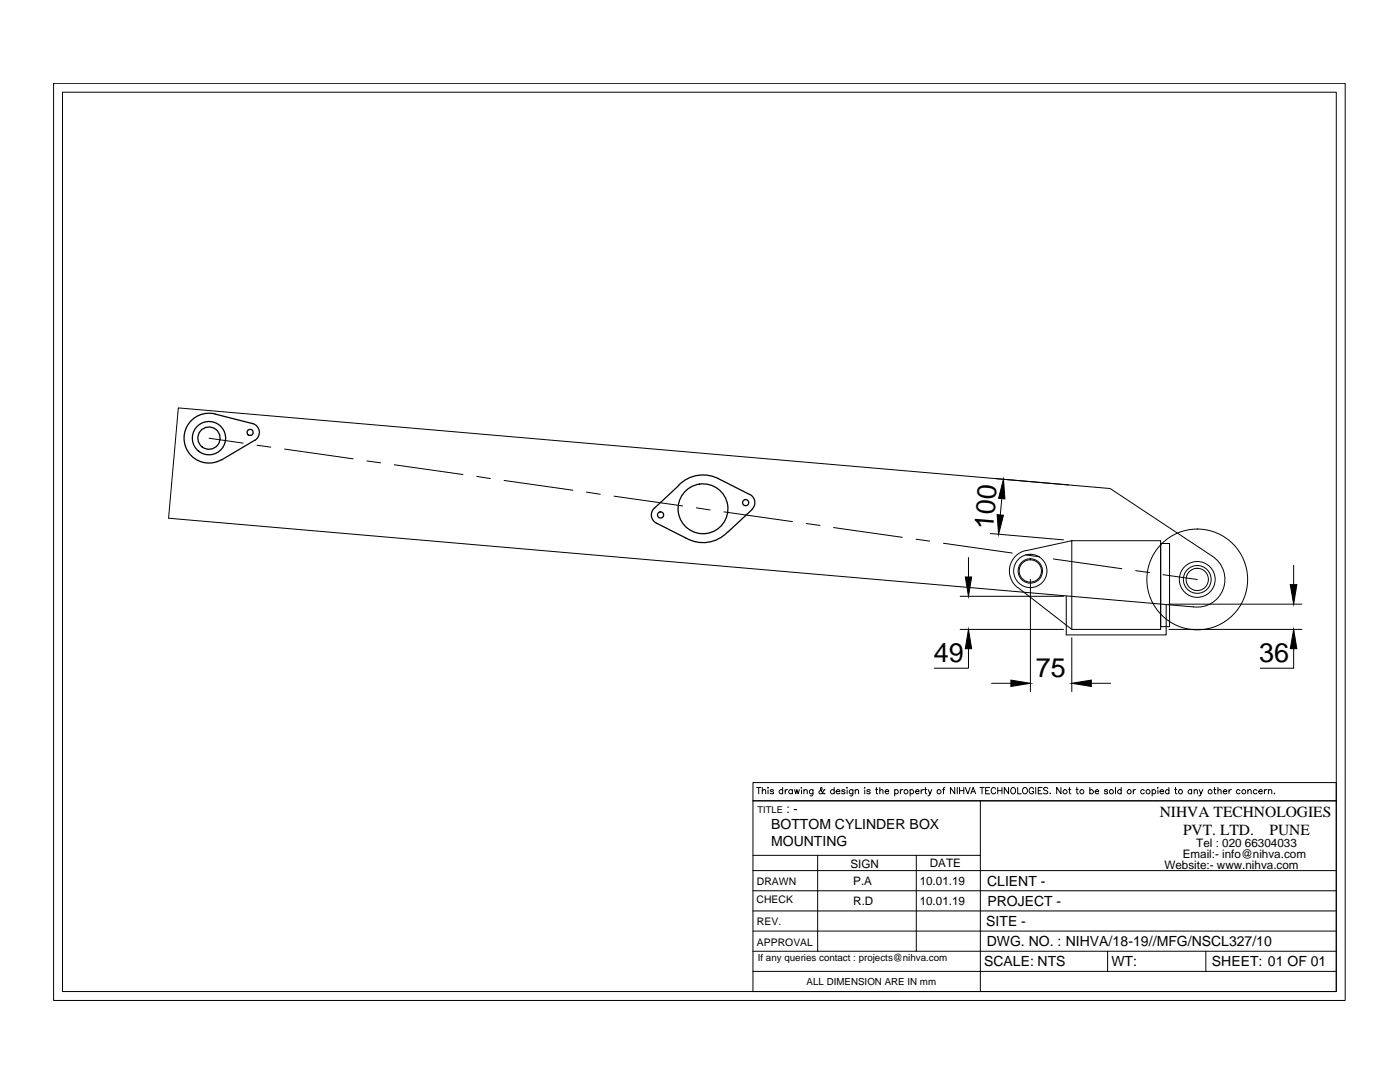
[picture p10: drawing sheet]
<svg xmlns="http://www.w3.org/2000/svg" width="279mm" height="216mm" viewBox="0 0 279 216" stroke-linecap="round" stroke-linejoin="round" font-family="sans-serif">
<!-- layer: 0 -->
<g fill="none" stroke="#000" stroke-width=".2">
<path d="M10.7 16.6h257.8v183h-257.8zM12.5 18.4h254.2v179.5h-254.2zM41.7 87.4l6.8 1M51.3 88.8l2.7 .4M56.8 89.6l13.7 2M73.2 92l2.8 .4M78.7 92.7l13.7 2M95.2 95.1l2.7 .4M100.6 95.9l13.7 1.9M117 98.2l2.8 .4M122.5 99l13.7 2M198.6 95.5l14.6 1.3"/>
<path d="M199.9 99.5l-.3 3.3M139 101.3l2.7 .5M144.5 102.1l13.6 2M160.9 104.5l2.7 .3M166.4 105.3l13.7 1.9M182.8 107.6l2.7 .4M188.3 108.4l13.7 1.9M191.6 119h20.6M193.3 111.2v3.9M197.6 106.5l14.6 1.2M203.1 117.2l10.8 8.4M204.7 110.7l2.8 .4"/>
<path d="M204.7 109.9a4.2 4.2 0 0 0-3.1 3.1 4.2 4.2 0 0 0 1.5 4.2M205.6 115.6v22.4M210.2 111.5l13.7 2M212.8 118.9v7.8h19.9v-6.1M213.9 107.9h17.7v17.7h-17.7zM213.9 107.9l-9.1 2M226.6 113.9l2.8 .3M231.6 108.4h1.8v16.6h-1.8zM232.1 114.7l6.9 .9M242 111a5.5 5.5 0 0 1 2.1 6.6 5.5 5.5 0 0 1-5.9 3.5M242 111l-20.4-13.5-186-16.1-2 22 204.6 17.7M258.2 112.8v3.9"/>
<path d="M191.6 125.6h20.6M193.3 129.4v3.9h-6.8M197.9 136.3h3.8M213.9 127.2v10.8M217.8 136.3h3.8M233.3 125.6h26.5M233.3 120.6h26.5M258.2 129.4v3.9h-6.7M150.3 156.2h116.4v41.7h-116.4v-38.1h116.4h-116.4zM151 157.1h.8M151.4 157.1v1.3M152.1 157.8l.3-.2h.4v.8"/>
<path d="M152.1 157.1v1.3M153.3 157.1v.2zM153.3 157.6v.8M154.4 157.8a.37 .37 0 0 0-.4-.3 .37 .37 0 0 0-.3 .3l.7 .4-.1 .2h-.2l-.4-.2M156.2 157.8a.4 .4 0 0 0-.6-.1 .4 .4 0 0 0 0 .6 .4 .4 0 0 0 .6-.1M156.2 157.1v1.3M156.7 157.6v.8M157.2 157.6h-.3l-.2 .3M158.1 157.8a.4 .4 0 0 0-.5-.1 .4 .4 0 0 0 0 .6 .4 .4 0 0 0 .5-.1M158.1 157.6v.8M158.6 157.6l.2 .8 .2-.8 .3 .8 .2-.8M160 157.1v.2z"/>
<path d="M160 157.6v.8M160.4 157.8l.3-.2h.3l.1 .8M160.4 157.6v.8M162.2 157.6v.9l-.1 .3h-.4M162.2 157.8a.4 .4 0 0 0-.5-.1 .4 .4 0 0 0 0 .6 .4 .4 0 0 0 .5-.1M164.6 157.7l-.1-.1-.3 .5a.43 .43 0 0 1-.3 .3 .43 .43 0 0 1-.5-.2l.1-.4 .6-.3-.2-.4-.2 .2 .1 .3 .5 .8h.3v-.1M166.5 157.8a.42 .42 0 0 0-.6-.1 .42 .42 0 0 0 0 .6 .42 .42 0 0 0 .6-.1M166.5 157.1v1.3M166.9 157.9h.7a.41 .41 0 0 0-.5-.3 .41 .41 0 0 0-.3 .5 .41 .41 0 0 0 .6 .3l.2-.2M168.6 157.8a.37 .37 0 0 0-.3-.3 .37 .37 0 0 0-.3 .3l.6 .4-.2 .2-.4-.2M169.1 157.1v.2zM169.1 157.6v.8"/>
<path d="M170.2 157.6v.9l-.1 .3h-.4M170.2 157.8a.4 .4 0 0 0-.6-.1 .4 .4 0 0 0 0 .6 .4 .4 0 0 0 .6-.1M170.7 157.8l.3-.2h.3l.1 .8M170.7 157.6v.8M172.6 157.1v.2zM172.6 157.6v.8M173.7 157.8a.37 .37 0 0 0-.4-.3 .37 .37 0 0 0-.3 .3l.7 .4-.3 .2h-.4v-.2M174.7 157.6h.5M174.9 157.1v1.1v.2h.3M175.6 157.8l.3-.2h.3v.8M175.6 157.1v1.3M176.6 157.9h.8v-.1a.4 .4 0 0 0-.6-.1 .4 .4 0 0 0 0 .6 .4 .4 0 0 0 .6-.1"/>
<path d="M178.5 157.8a.4 .4 0 0 1 .6-.1 .4 .4 0 0 1 0 .6 .4 .4 0 0 1-.6-.1M178.5 157.6v1.2M179.7 157.6v.8M180.2 157.6h-.3l-.2 .3M181.6 157.8a.4 .4 0 0 1 .6-.1 .4 .4 0 0 1 0 .6 .4 .4 0 0 1-.6-.1M181.6 157.6v1.2M182.7 157.9h.7v-.1a.4 .4 0 0 0-.6-.1 .4 .4 0 0 0 0 .6 .4 .4 0 0 0 .6-.1M183.8 157.6v.8M184.3 157.6h-.2l-.3 .3M184.5 157.6h.4M184.7 157.1v1.1l.3 .2M185.2 157.6l.4 .8 .4-.8"/>
<path d="M185.6 158.4l-.4 .4M188.1 157.6h.4M188.6 157.1l-.3 .1v.2v1M190.5 157.1v1.3l-.8-1.3v1.3M191 157.1v1.3M191.5 157.1v1.3M191.5 157.8h.8M192.3 157.1v1.3M192.6 157.1l.6 1.3 .4-1.3M193.7 158.4l.5-1.3 .5 1.3M193.9 158h.6M195.6 157.1h.8"/>
<path d="M195.7 159.8v38.1M196 157.1v1.3M196.7 157.8h.5M197.5 157.1h-.8v1.3h.8M198.7 157.5a.45 .45 0 0 0-.5-.4 .45 .45 0 0 0-.4 .5v.3a.46 .46 0 0 0 .4 .5 .46 .46 0 0 0 .5-.3M199.1 157.8h.9M199.1 157.1v1.3M200 157.1v1.3M201.3 157.1v1.3l-.9-1.3v1.3M201.8 157.3l.2-.1a.62 .62 0 0 1 .7 .4 .62 .62 0 0 1-.4 .8 .65 .65 0 0 1-.6-.4 .65 .65 0 0 1 .1-.7zM203.1 157.1v1.3h.7M204.2 157.3l.1-.1a.6 .6 0 0 1 .7 .3 .6 .6 0 0 1-.1 .7l-.1 .2a.6 .6 0 0 1-.7-.3 .6 .6 0 0 1 .1-.8z"/>
<path d="M206.3 157.5a.45 .45 0 0 0-.5-.4 .45 .45 0 0 0-.4 .5v.3a.45 .45 0 0 0 .4 .5 .45 .45 0 0 0 .5-.5h-.3M206.7 157.1v1.3M207.2 157.8h.5M208 157.1h-.8v1.3h.8M209.1 157.3a.46 .46 0 0 0-.5-.2 .46 .46 0 0 0-.3 .4l.7 .3 .1 .3v.1l-.3 .2-.5-.2M209.5 158.4h.2zM211.7 157.1v1.3l-.8-1.3v1.3M213.3 157.6h.4M213.4 157.1v1.1l.3 .2M214.7 157.6h.5M214.9 157.1v1.1l.3 .2M217.5 157.8a.4 .4 0 0 1 .6-.1 .4 .4 0 0 1 0 .6 .4 .4 0 0 1-.6-.1"/>
<path d="M217.5 157.1v1.3M218.6 157.9h.7v-.1a.4 .4 0 0 0-.6-.1 .4 .4 0 0 0 0 .6 .4 .4 0 0 0 .6-.1M221.1 157.8l-.3-.2h-.3v.2l.4 .2 .2 .2-.3 .2h-.3l-.1-.2M222.6 157.1v1.3M223.8 157.8a.4 .4 0 0 0-.6-.1 .4 .4 0 0 0 0 .6 .4 .4 0 0 0 .6-.1M223.8 157.1v1.3M226.2 157.6v.8M226.6 157.6h-.3l-.1 .3M228.4 157.8a.4 .4 0 0 0-.6-.1 .4 .4 0 0 0 0 .6 .4 .4 0 0 0 .6-.1M229.9 157.8a.4 .4 0 0 1 .6-.1 .4 .4 0 0 1 0 .6 .4 .4 0 0 1-.6-.1M229.9 157.6v1.2M231.1 157.1v.2z"/>
<path d="M231.1 157.6v.8M231.5 157.9h.7a.41 .41 0 0 0-.5-.3 .41 .41 0 0 0-.3 .5 .41 .41 0 0 0 .6 .3l.2-.2M233.3 157.8a.4 .4 0 0 0-.6-.1 .4 .4 0 0 0 0 .6 .4 .4 0 0 0 .6-.1M233.3 157.1v1.3M234.4 157.6h.5M234.6 157.1v1.1l.3 .2M237.8 157.8a.4 .4 0 0 0-.6-.1 .4 .4 0 0 0 0 .6 .4 .4 0 0 0 .6-.1M237.8 157.6v.8M238.3 157.8l.3-.2h.3l.1 .8M238.3 157.6v.8M239.3 157.6l.4 .8 .4-.8M239.7 158.4l-.2 .4h-.2"/>
<path d="M242.2 157.6h.4M242.4 157.1v1.1v.2h.3M243.1 157.8l.3-.2h.3v.8M243.1 157.1v1.3M244.1 157.9h.7a.39 .39 0 0 0-.5-.3 .39 .39 0 0 0-.1 .6l.2 .2 .4-.2M245.3 157.6v.8M245.8 157.6h-.4l-.1 .3M247.5 157.8a.4 .4 0 0 0-.6-.1 .4 .4 0 0 0 0 .6 .4 .4 0 0 0 .6-.1M249 157.8l.5-.2 .2 .2v.6M249 157.6v.8M250.9 157.8a.4 .4 0 0 0-.6-.1 .4 .4 0 0 0 0 .6 .4 .4 0 0 0 .6-.1M251.2 157.9h.7v-.1a.4 .4 0 0 0-.6-.1 .4 .4 0 0 0 0 .6 .4 .4 0 0 0 .6-.1"/>
<path d="M252.3 157.6v.8M252.8 157.6h-.2l-.3 .3M253.1 157.8l.3-.2h.3l.1 .8M253.1 157.6v.8M254.3 158.3v.1zM150.3 177.7h116.4M150.3 173.7h116.4M150.3 170.7h45.4M163.2 170.7v19.1M182.9 170.7v19.1M150.3 185.8h116.4M150.3 181.8h116.4"/>
<path d="M150.3 189.8h116.4M150.3 193.8h116.4M221.1 189.8v4M240.7 189.8v4"/>
<circle cx="205.6" cy="113.9" r="3.3"/>
<circle cx="205.6" cy="113.9" r="2.43"/>
<circle cx="205.6" cy="113.9" r="2.22"/>
<circle cx="238.9" cy="115.6" r="10.1"/>
<circle cx="238.9" cy="115.6" r="3.6"/>
<circle cx="238.9" cy="115.6" r="2.77"/>
<circle cx="238.9" cy="115.6" r="2.22"/>
<circle cx="180.8" cy="158" r=".42"/>
<circle cx="187.4" cy="158" r=".43"/>
<circle cx="212.6" cy="158" r=".42"/>
<circle cx="215.9" cy="158" r=".42"/>
<circle cx="221.8" cy="158" r=".43"/>
<circle cx="225.3" cy="158" r=".42"/>
<circle cx="229.1" cy="158" r=".42"/>
<circle cx="235.6" cy="158" r=".42"/>
<circle cx="241.5" cy="158" r=".43"/>
<circle cx="248.2" cy="158" r=".43"/>
</g>
<g fill="none" stroke="#000" stroke-width=".25">
<path d="M50.3 84.5a1.84 1.84 0 0 1 1.4 1.5 1.84 1.84 0 0 1-.9 1.9M50.4 84.5l-7.5-1.9a5 5 0 0 0-6.1 5.5 5 5 0 0 0 7.4 3.6M50.9 87.8l-6.7 4M135.5 96.9l-4.9 4.5M143.7 95.7a6.8 6.8 0 0 0-8.3 1.2M143.7 95.7l6 3M149.6 98.7a1.84 1.84 0 0 1 .5 2.9M130.6 101.4a1.84 1.84 0 0 0 .4 3l5.9 3M145.2 106.2a6.8 6.8 0 0 1-8.3 1.2M150.1 101.7l-4.9 4.5"/>
<circle cx="41.7" cy="87.4" r="2.22"/>
<circle cx="41.7" cy="87.4" r="3.3"/>
<circle cx="49.9" cy="86.3" r=".61"/>
<circle cx="131.8" cy="102.8" r=".61"/>
<circle cx="140.3" cy="101.5" r="5"/>
<circle cx="148.8" cy="100.3" r=".61"/>
</g>
<path d="M200.3 95.6l.3 4-1.3-.2zM192.6 115.1h1.3l-.6 3.9zM199 102.7l1.3 .1-1 3.8zM257.5 116.7h1.3l-.6 3.9zM193.3 125.6l.6 3.8h-1.3zM201.7 135.7l3.9 .6-3.9 .7zM213.9 136.3l3.9-.6v1.3zM258.2 125.6l.6 3.8h-1.3z" fill="#000" stroke="#000" stroke-width=".2"/>
<g font-size="5.4">
<text x="198.2" y="105.7" transform="rotate(-85 198.2 105.7)">100</text>
<text x="186.4" y="132.2">49</text>
<text x="206.7" y="135.2">75</text>
<text x="251.3" y="132.2">36</text>
</g>
<g font-size="3.1">
<text x="231.5" y="163.1">NIHVA TECHNOLOGIES</text>
<text x="236.1" y="166.6">PVT. LTD.</text>
<text x="253.4" y="166.6">PUNE</text>
</g>
<g font-size="2.8">
<text x="153.9" y="165.4">BOTTOM CYLINDER BOX</text>
<text x="153.9" y="168.8">MOUNTING</text>
<text x="197" y="176.7">CLIENT -</text>
<text x="196.8" y="184.7">SITE -</text>
<text x="197" y="180.7">PROJECT -</text>
<text x="196.9" y="188.8">DWG. NO. : NIHVA/18-19//MFG/NSCL327/10</text>
<text x="196.4" y="192.8">SCALE: NTS</text>
<text x="221.8" y="192.8">WT:</text>
<text x="241.9" y="192.8">SHEET: 01 OF 01</text>
</g>
<text font-size="2.5" x="157" y="162.2">: -</text>
<g font-size="2.3">
<text x="169.7" y="173.1">SIGN</text>
<text x="185.6" y="173.1">DATE</text>
<text x="232.4" y="173.5">Website:- www.nihva.com</text>
<text x="236" y="171.2">Email:- info@nihva.com</text>
<text x="238.7" y="168.9">Tel : 020 66304033</text>
<text x="170.3" y="176.6">P.A</text>
<text x="183.5" y="176.6">10.01.19</text>
<text x="170.3" y="180.7">R.D</text>
<text x="183.5" y="180.6">10.01.19</text>
</g>
<g font-size="2.1">
<text x="151.1" y="176.6">DRAWN</text>
<text x="151" y="180.1">CHECK</text>
<text x="151.1" y="184.6">REV.</text>
<text x="151.1" y="188.7">APPROVAL</text>
</g>
<g font-size="1.9">
<text x="151.2" y="162.2">TITLE</text>
<text x="151.2" y="191.8">If any queries contact : projects@nihva.com</text>
<text x="161" y="196.5">ALL DIMENSION ARE IN mm</text>
</g>
</svg>
